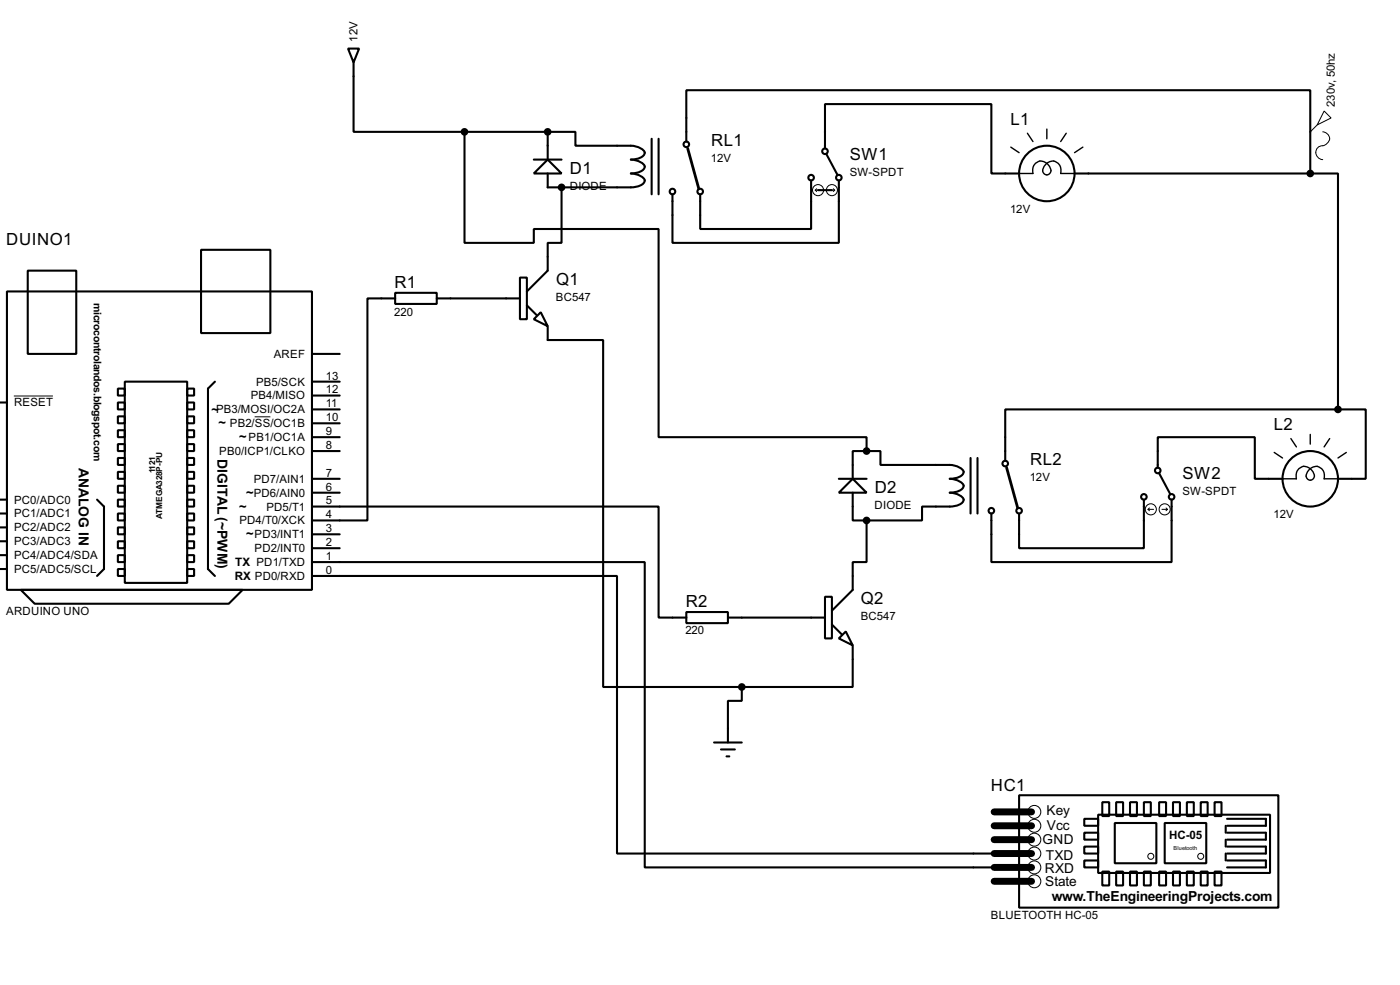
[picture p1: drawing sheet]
<svg xmlns="http://www.w3.org/2000/svg" width="256mm" height="180mm" viewBox="0 0 256 180" stroke-linecap="round" stroke-linejoin="round" font-family="sans-serif">
<g fill="none" stroke="#000" stroke-width=".38">
<path d="M63.8 8.9h2l-1 2.5zM64.8 11.4v12.7h20.3M85.1 24.1v20.3h12.7v-2.5h22.8v38.1h38.1v2.5M85.1 24.1h15.2M97.8 31.7l2.5-2.5 2.6 2.5zM97.8 29.2h5.1M100.3 24.1h5.1v2.6h7.6a7 7 0 0 1 4.3 .4 .88 .88 0 0 1 .7 1.2 2.8 2.8 0 0 1-2.4 .9 2.69 2.69 0 0 1 2.5 1.3 1.49 1.49 0 0 1-1.3 1.1l-1.2 .1a2.69 2.69 0 0 1 2.5 1.3 1.49 1.49 0 0 1-1.3 1.1l-1.2 .2h-15.3v-2.6M100.3 24.1v5.1M102.9 34.3v10.1h-2.6v5.1l-3.8 3.8M119.4 25.4v10.2M120.6 25.4v10.2M125.7 25.9v-9.4h114.3v15.2"/>
<path d="M148.6 33v8.9h-20.3v-6.3M149.9 34.8h2.5zM151.1 27.2v-8.2h30.5v12.7h5.1M151.4 28.2l2 3.8M153.7 33v11.4h-30.5v-8.8M196.8 31.7h43.2M240 31.7h5.1v43.2M1.3 53.3h55.8v54.6h-55.8zM5.1 49.5h8.9v15.3h-8.9zM36.8 45.7h12.7v15.3h-12.7zM72.4 53.6h7.6v2h-7.6zM72.4 54.6h-5.1v40.6h-10.2"/>
<path d="M80 54.6h15.2M95.2 50.8h1.3v7.6h-1.3zM96.5 55.9l1.8 1.8M97.8 58.4l1.3-1.3 1.2 2.6zM100.3 59.7v2.5h10.2v63.5h25.4M0 73.7h1.3M21.6 71.1h1.3v1.3h-1.3zM21.6 73.7h1.3v1.2h-1.3zM21.6 76.2h1.3v1.3h-1.3zM21.6 78.7h1.3v1.3h-1.3zM22.9 69.8h11.4v36.9h-11.4zM34.3 71.1h1.3v1.3h-1.3z"/>
<path d="M34.3 73.7h1.3v1.2h-1.3zM34.3 76.2h1.3v1.3h-1.3zM34.3 78.7h1.3v1.3h-1.3zM39.4 69.8l-1.3 1.3v33l1.3 1.3M57.1 77.5h5.1M57.1 74.9h5.1M57.1 72.4h5.1M57.1 69.8h5.1M57.1 64.8h5.1M245.1 74.9h-61v9.4M245.1 74.9h5.1v12.7h-5.1M0 99.1h1.3"/>
<path d="M0 96.5h1.3M0 94h1.3M0 91.4h1.3M17.8 91.4l1.2 1.3v11.4l-1.2 1.3M21.6 81.3h1.3v1.2h-1.3zM21.6 83.8h1.3v1.3h-1.3zM21.6 86.4h1.3v1.2h-1.3zM21.6 88.9h1.3v1.3h-1.3zM21.6 91.4h1.3v1.3h-1.3zM21.6 94h1.3v1.2h-1.3zM21.6 96.5h1.3v1.3h-1.3zM21.6 99.1h1.3v1.2h-1.3z"/>
<path d="M34.3 81.3h1.3v1.2h-1.3zM34.3 83.8h1.3v1.3h-1.3zM34.3 86.4h1.3v1.2h-1.3zM34.3 88.9h1.3v1.3h-1.3zM34.3 91.4h1.3v1.3h-1.3zM34.3 94h1.3v1.2h-1.3zM34.3 96.5h1.3v1.3h-1.3zM34.3 99.1h1.3v1.2h-1.3zM57.1 92.7h63.5v20.3h5.1M57.1 87.6h5.1M57.1 97.8h5.1M57.1 90.2h5.1"/>
<path d="M57.1 82.5h5.1M57.1 80h5.1M153.7 87.6h5M156.2 87.6l2.5 2.6h-5zM156.2 90.2v5h2.5M158.7 82.5h2.6v2.6h10.1a7 7 0 0 1 4.3 .4 .88 .88 0 0 1 .7 1.2 2.8 2.8 0 0 1-2.4 .9 2.69 2.69 0 0 1 2.5 1.3 1.49 1.49 0 0 1-1.3 1.1l-1.2 .2a2.69 2.69 0 0 1 2.5 1.2 1.49 1.49 0 0 1-1.3 1.2l-1.2 .1h-5.1v2.5h-10.2M158.7 95.2v7.7h-2.5v5l-3.8 3.9M158.7 82.5h-2.5v5.1M177.8 83.8v10.2M179.1 83.8v10.2M209.5 91.4v8.9h-22.8v-6.3M212.1 85.6v-5.6h17.8v7.6h5"/>
<path d="M212.3 86.6l2.1 3.8M214.6 91.4v11.5h-33v-8.9M0 104.1h1.3M0 101.6h1.3M3.8 107.9h40.6l-2.5 2.6h-35.6zM21.6 101.6h1.3v1.3h-1.3zM21.6 104.1h1.3v1.3h-1.3zM34.3 101.6h1.3v1.3h-1.3zM34.3 104.1h1.3v1.3h-1.3zM57.1 102.9h61v55.8h65.3M57.1 105.4h55.9v50.8h70.4M57.1 100.3h5.1"/>
<path d="M125.7 112h7.6v2h-7.6zM133.3 113h17.8M151.1 109.2h1.3v7.6h-1.3zM152.4 114.3l1.8 1.8M153.7 116.8l1.2-1.2 1.3 2.5zM156.2 118.1v7.6h-20.3M130.8 135.9h5.1M132.1 137.2h2.5M133.1 138.4h.5M135.9 125.7v2.6h-2.6v7.6M186.7 145.5h47.5v20.6h-47.5zM198.6 149.9h2.6v1.2h-2.6z"/>
<path d="M198.6 152.4h2.6v1.3h-2.6zM198.6 154.9h2.6v1.3h-2.6zM198.6 157.5h2.6v1.2h-2.6zM201.2 149.1h31.5v10.7h-31.5zM201.9 159.5h1.3v2.6h-1.3zM201.9 146.8h1.3v2.6h-1.3zM204.2 150.6h7.6v7.4h-7.6zM204.5 159.5h1.2v2.6h-1.2zM204.5 146.8h1.2v2.6h-1.2zM207 159.5h1.3v2.6h-1.3zM207 146.8h1.3v2.6h-1.3zM209.5 146.8h1.3v2.6h-1.3z"/>
<path d="M209.5 159.5h1.3v2.6h-1.3zM212.3 146.8h1.3v2.6h-1.3zM212.3 159.5h1.3v2.6h-1.3zM213.4 150.6h7.6v7.4h-7.6zM214.9 146.8h1.3v2.6h-1.3zM214.9 159.5h1.3v2.6h-1.3zM217.4 146.8h1.3v2.6h-1.3zM217.4 159.5h1.3v2.6h-1.3zM220 146.8h1.2v2.6h-1.2zM220 159.5h1.2v2.6h-1.2zM222.5 146.8h1.3v2.6h-1.3zM222.5 159.5h1.3v2.6h-1.3z"/>
<path d="M224.5 151.1v1.3M224.5 153.7v1.2M224.5 156.2v1.3M224.8 149.9h7.1v1.2h-7.1M224.8 152.4h7.1v1.3h-7.1M224.8 154.9h7.1v1.3h-7.1M224.8 157.5h7.1v1.2h-7.1"/>
<circle cx="123.2" cy="35.1" r=".51"/>
<circle cx="125.7" cy="26.4" r=".51"/>
<circle cx="128.3" cy="35.1" r=".51"/>
<circle cx="148.6" cy="32.5" r=".51"/>
<circle cx="151.1" cy="27.7" r=".51"/>
<circle cx="153.7" cy="32.5" r=".51"/>
<circle cx="191.8" cy="31.7" r="5.1"/>
<circle cx="181.6" cy="93.5" r=".51"/>
<circle cx="184.1" cy="84.8" r=".51"/>
<circle cx="186.7" cy="93.5" r=".51"/>
<circle cx="209.5" cy="90.9" r=".51"/>
<circle cx="212.1" cy="86.1" r=".51"/>
<circle cx="214.6" cy="90.9" r=".51"/>
<circle cx="240" cy="87.6" r="5.1"/>
</g>
<path d="M185.2 26.9l1.5 1M186.7 31.7h2.5a1.65 1.65 0 0 1 1-2.1 1.65 1.65 0 0 1 2.1 1 .83 .83 0 0 1 .1 1.1 .83 .83 0 0 1-1.2 0 .83 .83 0 0 1 0-1.1 1.67 1.67 0 0 1 2.9-.5l.3 1-.1 .6h2.5M188.2 24.4l1 1.5M191.8 23.6v1.8M195.3 24.4l-1 1.5M198.4 26.9l-1.6 1M240 79.5v1.8M233.4 82.8l1.5 1M234.9 87.6h2.6a1.65 1.65 0 0 1 .9-2.1 1.65 1.65 0 0 1 2.2 .9 .83 .83 0 0 1 0 1.2 .83 .83 0 0 1-1.2 0 .83 .83 0 0 1 .1-1.2 1.67 1.67 0 0 1 2.8-.4l.3 .9v.7h2.5M236.5 80.3l1 1.5M243.6 80.3l-1 1.5M246.6 82.8l-1.5 1" fill="none" stroke="#000" stroke-width=".25"/>
<path d="M126 27.2l2 7.3M184.4 85.6l2 7.4" fill="none" stroke="#000" stroke-width=".51"/>
<g fill="none" stroke="#000" stroke-width=".18">
<path d="M149.4 34.8l.2 .3M149.4 34.8h1M149.6 34.5l-.2 .3M151.9 34.8h1M152.7 34.5l.2 .3M152.9 34.8l-.2 .3M241.3 22.9l-1.3 1.2M242.3 24.1a1.25 1.25 0 0 1 1.3 1.1 1.25 1.25 0 0 1-1 1.4 1.59 1.59 0 0 0-1.5 .9 1.34 1.34 0 0 0 1.2 1.7M242.6 20.3l1.2 1.3-2.5 1.3zM2.5 72.5h7.2M46.7 76.3h2.8M210.3 93.2l.3 .3"/>
<path d="M210.3 93.2h1M210.6 93l-.3 .2M212.9 93.2h1M213.6 93l.3 .2M213.9 93.2l-.3 .3"/>
<circle cx="149.9" cy="34.8" r="1.02"/>
<circle cx="152.4" cy="34.8" r="1.02"/>
<circle cx="210.8" cy="93.2" r="1.02"/>
<circle cx="213.4" cy="93.2" r="1.02"/>
<circle cx="189.5" cy="158.8" r="1.19"/>
<circle cx="189.5" cy="153.7" r="1.19"/>
<circle cx="189.5" cy="151.1" r="1.19"/>
<circle cx="189.5" cy="156.2" r="1.19"/>
<circle cx="189.5" cy="148.6" r="1.19"/>
<circle cx="210.8" cy="156.7" r=".55"/>
<circle cx="220" cy="156.7" r=".55"/>
<circle cx="189.5" cy="161.3" r="1.19"/>
</g>
<g fill="#000" stroke="#000" stroke-width=".38">
<circle cx="85.1" cy="24.1" r=".51"/>
<circle cx="100.3" cy="24.1" r=".51"/>
<circle cx="102.9" cy="34.3" r=".51"/>
<circle cx="240" cy="31.7" r=".51"/>
<circle cx="245.1" cy="74.9" r=".51"/>
<circle cx="158.7" cy="95.2" r=".51"/>
<circle cx="158.7" cy="82.5" r=".51"/>
<circle cx="135.9" cy="125.7" r=".51"/>
</g>
<path d="M182.1 148.6h6.9M182.1 151.1h6.9M182.1 153.7h6.9M182.1 156.2h6.9M182.1 158.7h6.9M182.1 161.3h6.9" fill="none" stroke="#000" stroke-width="1.3"/>
<g font-size="3.4">
<text x="185.1" y="22.9">L1</text>
<text x="130.3" y="26.7">RL1</text>
<text x="155.7" y="29.3">SW1</text>
<text x="104.4" y="31.8">D1</text>
<text x="1.2" y="44.9">DUINO1</text>
<text x="72.3" y="52.8">R1</text>
<text x="101.9" y="52.1">Q1</text>
<text x="233.4" y="78.7">L2</text>
<text x="188.7" y="85.1">RL2</text>
<text x="216.6" y="87.7">SW2</text>
<text x="160.2" y="90.2">D2</text>
<text x="125.6" y="111.2">R2</text>
<text x="157.7" y="110.5">Q2</text>
<text x="181.5" y="144.7">HC1</text>
</g>
<g font-size="2.8">
<text x="39.8" y="83.9" transform="rotate(90 39.8 83.9)">DIGITAL (~PWM)</text>
<text x="14.4" y="85.6" transform="rotate(90 14.4 85.6)">ANALOG IN</text>
<text x="191.7" y="149.2">Key</text>
<text x="191" y="154.5">GND</text>
<text x="191.8" y="152">Vcc</text>
<text x="191.4" y="159.9">RXD</text>
<text x="191.6" y="157.3">TXD</text>
<text x="191.5" y="162.1">State</text>
<text x="192.7" y="164.9">www.TheEngineeringProjects.com</text>
</g>
<g font-size="2.6">
<text x="38.7" y="75.7">~</text>
<text x="40" y="78.2">~</text>
<text x="43.8" y="80.8">~</text>
<text x="43.8" y="93.5">~</text>
<text x="45.1" y="90.9">~</text>
<text x="45.1" y="98.6">~</text>
</g>
<g font-size="2.4">
<text x="43" y="106.1">RX PD0/RXD</text>
<text x="43.1" y="103.6">TX PD1/TXD</text>
<text x="214.2" y="153.6">HC-05</text>
</g>
<g font-size="2.3">
<text x="65.5" y="7.6" transform="rotate(-90 65.5 7.6)">12V</text>
<text x="244.6" y="19.6" transform="rotate(-90 244.6 19.6)">230v, 50hz</text>
<text x="130.2" y="29.7">12V</text>
<text x="104.4" y="34.8">DIODE</text>
<text x="155.7" y="32.2">SW-SPDT</text>
<text x="185" y="38.9">12V</text>
<text x="72.2" y="57.7">220</text>
<text x="101.8" y="55.1">BC547</text>
<text x="50.2" y="65.5">AREF</text>
<text x="46.9" y="70.6">PB5/SCK</text>
<text x="59.7" y="69.5">13</text>
<text x="2.6" y="74.4">RESET</text>
<text x="39.6" y="75.6">PB3/MOSI/OC2A</text>
<text x="45.9" y="73.1">PB4/MISO</text>
<text x="59.7" y="77.1">10</text>
<text x="59.7" y="74.5">11</text>
<text x="59.7" y="72">12</text>
<text x="40.2" y="83.3">PB0/ICP1/CLKO</text>
<text x="42.1" y="78.2">PB2/SS/OC1B</text>
<text x="45.5" y="80.7">PB1/OC1A</text>
<text x="59.7" y="82.2">8</text>
<text x="59.7" y="79.6">9</text>
<text x="46.5" y="88.3">PD7/AIN1</text>
<text x="59.7" y="89.8">6</text>
<text x="59.7" y="87.2">7</text>
<text x="188.6" y="88.1">12V</text>
<text x="2.6" y="94.7">PC1/ADC1</text>
<text x="2.6" y="92.2">PC0/ADC0</text>
<text x="43.9" y="96">PD4/T0/XCK</text>
<text x="46.5" y="90.9">PD6/AIN0</text>
<text x="48.8" y="93.4">PD5/T1</text>
<text x="59.7" y="94.9">4</text>
<text x="59.7" y="92.3">5</text>
<text x="160.2" y="93.1">DIODE</text>
<text x="216.6" y="90.6">SW-SPDT</text>
<text x="233.3" y="94.8">12V</text>
<text x="2.6" y="99.8">PC3/ADC3</text>
<text x="2.6" y="97.2">PC2/ADC2</text>
<text x="46.6" y="101">PD2/INT0</text>
<text x="46.6" y="98.5">PD3/INT1</text>
<text x="59.7" y="99.9">2</text>
<text x="59.7" y="97.4">3</text>
<text x="2.6" y="104.9">PC5/ADC5/SCL</text>
<text x="2.6" y="102.3">PC4/ADC4/SDA</text>
<text x="59.7" y="105">0</text>
<text x="59.7" y="102.5">1</text>
<text x="1.1" y="112.6">ARDUINO UNO</text>
<text x="157.7" y="113.5">BC547</text>
<text x="125.6" y="116.1">220</text>
<text x="181.5" y="168.2">BLUETOOTH HC-05</text>
</g>
<text font-size="2.2" x="17.2" y="55.5" transform="rotate(90 17.2 55.5)">microcontrolandos.blogspot.com</text>
<g font-size="1.7">
<text x="28.4" y="86.7" transform="rotate(-90 28.4 86.7)">1121</text>
<text x="29.7" y="95" transform="rotate(-90 29.7 95)">ATMEGA328P-PU</text>
</g>
<text font-size="1.1" x="215" y="155.5">Bluetooth</text>
</svg>
